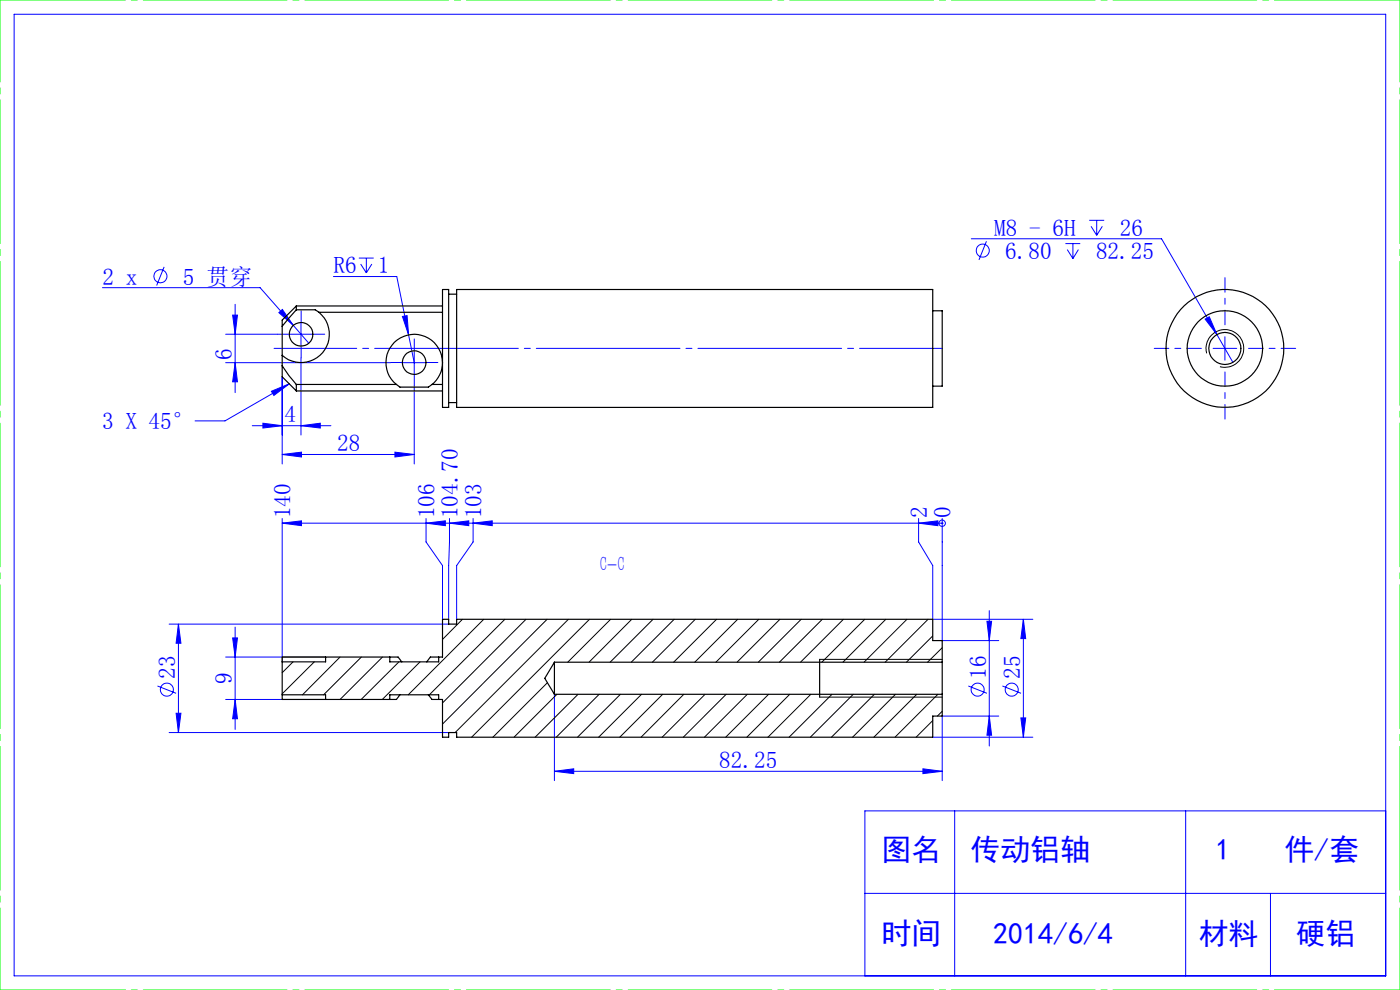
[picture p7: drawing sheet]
<svg xmlns="http://www.w3.org/2000/svg" width="297mm" height="210mm" viewBox="0 0 297 210" stroke-linecap="round" stroke-linejoin="round" font-family="sans-serif">
<g fill="none" stroke="#00f" stroke-width=".21">
<path d="M3 3h291v204h-291zM34.8 56.6l-1.6 4M70.7 58.7h13.5l2.5 12.3M76.1 54.7h3.2M76.5 56l1.2 1.9M77.7 54.7v3.2M78.9 56l-1.2 1.9M206.1 50.7h40.3l15.1 26.2M209.3 51.2l-1.6 3.9M226 51.7h3.2M226.4 52.9l1.2 1.9M227.6 51.7v3.1"/>
<path d="M228.8 52.9l-1.2 1.9M231.1 46.7h3.1M231.5 48l1.2 1.9M232.7 46.7v3.2M233.9 48l-1.2 1.9M21.7 61h33.5l7 8M47.9 70.9h11M47.9 76.9h35M49.4 66.8h1l-.5 4.1zM49.9 76.9l.5 4.1h-1zM49.9 64.5v18.8M59.2 66.3l.7-.7 2.3 3.4z"/>
<path d="M59.9 79.9v18.5M61.4 70.9h5M62.2 69l3.3 3.8M63.9 75.9v16.4M63.9 68.4v5M85.4 67.1l1-.2 .3 4.1zM85.4 76.9h5M86.7 71l1.2 5.9M87.9 74.4v5M255.7 67.7l.8-.5 1.7 3.8zM257.4 73.9h5M259.9 71.4v5"/>
<path d="M53.5 90.3h16.7M55.8 89.8l4.1 .5-4.1 .5zM57.6 83l3.8-1.6-3.3 2.5zM59.9 96.4l4.1-.5v1zM59.9 96.4h28M61.4 81.4l-13.7 7.9h-6.3M63.9 90.3l4-.5v1zM83.8 95.9l4.1 .5-4.1 .5zM87.9 81.9v16.5M59.9 111h140M59.9 110v30.4M59.9 111l4.1-.5v1z"/>
<path d="M90.4 110v5l3.5 5v11.4M90.4 111l4.1-.5v1zM95.4 111l4-.5v1zM95.4 110l-.2 21.4M100.4 110v5l-3.5 5v11.4M100.4 111l4-.5v1zM194.9 110v5l3 5v11.4h21.2M194.9 111l4.1-.5v1zM199.9 111h.1M199.9 110v25.9h12M35.9 132.4h59.3M37.9 132.4v23"/>
<path d="M37.9 132.4l.5 4h-1zM47.9 139.4h21.2M49.4 135.3h1l-.5 4.1zM49.9 133v21.7M209.4 131.8h1l-.5 4.1zM209.9 129.5v28.7M217.1 131.4l.5 4.1h-1zM217.1 131.4v25M33.4 145.5l4 1.6M35.9 155.4h59.3M37.4 151.3h1l-.5 4.1zM47.9 148.4h21.2"/>
<path d="M49.9 148.4l.5 4.1h-1zM117.6 147.3v18.3M197.9 156.4h21.2M205.4 145.5l4 1.6M209.9 151.9l.5 4.1h-1zM211.9 151.9h-12v13.7M212.7 145.5l3.9 1.6M216.6 152.3h1l-.5 4.1zM117.6 163.6l4.1-.5v1zM117.6 163.6h82.3M195.8 163.1l4.1 .5-4.1 .5zM202.5 172v35"/>
<path d="M251.5 172v35M294 172h-110.5v35M183.5 189.5h110.5M269.5 189.5v17.5"/>
<circle cx="34" cy="58.6" r="1.39"/>
<circle cx="208.5" cy="53.2" r="1.38"/>
<circle cx="199.9" cy="111" r=".68"/>
<circle cx="35.4" cy="146.3" r="1.38"/>
<circle cx="207.4" cy="146.3" r="1.38"/>
<circle cx="214.6" cy="146.3" r="1.38"/>
</g>
<path d="M256 75a4 4 0 0 1 3.5-5.1 4 4 0 0 1 4.3 4.4 4 4 0 0 1-5 3.5M173.9 139.9h26M173.9 147.9h26" fill="none" stroke="#000" stroke-width=".21"/>
<path d="M61.4 70.9h-2.5M63.9 68.4v-2.5M63.9 73.4v2.5M66.4 70.9h2.5M85.4 76.9h-2.5M87.9 74.4v-2.5M87.9 79.4v2.5M90.4 76.9h2.5" fill="none" stroke="#00f" stroke-width=".21" stroke-dasharray="30.5 1.3 1.3 1.3"/>
<path d="M58.1 73.9h141.8" fill="none" stroke="#00f" stroke-width=".21" stroke-dasharray="30.5 1.3 1.3 1.3" stroke-dashoffset="12.9"/>
<path d="M0 0h297M0 210h297" fill="none" stroke="#0f0" stroke-width=".21" stroke-dasharray="30.5 1.3 1.3 1.3" stroke-dashoffset="3.9"/>
<path d="M0 210v-210M297 210v-210" fill="none" stroke="#0f0" stroke-width=".21" stroke-dasharray="30.5 1.3 1.3 1.3" stroke-dashoffset="13.1"/>
<path d="M254.9 73.9h-10M259.9 68.9v-10M259.9 78.9v10M264.9 73.9h10" fill="none" stroke="#00f" stroke-width=".21" stroke-dasharray="30.5 1.3 1.3 1.3" stroke-dashoffset="27.4"/>
<path d="M173.9 139.9v8" fill="none" stroke="#000" stroke-width=".25"/>
<g fill="#00f">
<path d="M194.9 111l4.1-.5v1zM100.4 111l4-.5v1zM95.4 111l4-.5v1zM90.4 111l4.1-.5v1zM59.9 111l4.1-.5v1z"/>
<path d="M59.2 66.3l3 2.7-2.3-3.4zM85.4 67.1l1.3 3.9-.3-4.1zM55.8 89.8l4.1 .5-4.1 .5zM63.9 90.3l4-.5v1zM57.6 83l3.8-1.6-3.3 2.5zM59.9 96.4l4.1-.5v1zM83.8 95.9l4.1 .5-4.1 .5zM117.6 163.6l4.1-.5v1zM195.8 163.1l4.1 .5-4.1 .5zM255.7 67.7l2.5 3.3-1.7-3.8z"/>
<path d="M209.9 151.9l.5 4.1h-1zM209.4 131.8h1l-.5 4.1zM37.4 151.3h1l-.5 4.1zM37.9 132.4l.5 4h-1z"/>
<path d="M49.4 66.8h1l-.5 4.1zM49.9 76.9l.5 4.1h-1zM217.1 131.4l.5 4.1h-1zM216.6 152.3h1l-.5 4.1zM49.4 135.3h1l-.5 4.1zM49.9 148.4l.5 4.1h-1z"/>
</g>
<g fill="none" stroke="#000" stroke-width=".25">
<path d="M59.9 77.6l1.4 2 1.6 2M59.9 77.6v2.3l3 3M59.9 69.2v8.4M62.9 64.9v.8M62.9 65.7l-3 3.5M62.9 64.9l-3 3v1.3M62.9 64.9h31M62.9 65.7h4l.8 .5M67.7 66.2a6 6 0 0 1 .7 8.6 6 6 0 0 1-8.5 .6M67.7 66.2h26.2M93.9 61.4h1.3v25h-1.3zM95.2 62.4h1.7"/>
<path d="M96.9 61.4h101v25h-101zM197.9 65.9h2v16h-2M62.9 81.6v1.3M62.9 82.9h31M62.9 81.6h21.2M84.1 81.6a6 6 0 0 1-.6-8.8 6 6 0 0 1 8.8 0 6 6 0 0 1-.6 8.8M84.1 81.6l.7 .5h6.1l.8-.5M91.7 81.6h2.2M95.2 85.4h1.7M69.1 139.4h-9.2v9h9.2M69.1 139.4v1h-9.2M69.1 139.4h13.6"/>
<path d="M82.7 139.4h1.8l.7 1M82.7 139.4v1h10.4v-1M93.1 139.4h-1.8l-.8 1M93.1 139.4h.8v-8h1.3v1h1.7v-1h101v4.5h2v4.6M59.9 147.4h9.2v1M69.1 148.4h13.6M82.7 148.4v-1h10.4v1M84.8 147.4l-.7 1h-1.4M90.9 147.4l.8 1h1.4M117.6 140.5v6.8M117.6 140.5h82.3M117.6 140.5l-2 3.4 2 3.4"/>
<path d="M117.6 147.3h82.3M199.9 140.5v6.8M199.9 147.3v4.6h-2v4.5h-101v-1h-1.7v1h-1.3v-8h-.8"/>
<circle cx="63.9" cy="70.9" r="2.5"/>
<circle cx="87.9" cy="76.9" r="2.51"/>
<circle cx="259.8" cy="73.9" r="3.4"/>
<circle cx="259.9" cy="73.9" r="8"/>
<circle cx="259.9" cy="73.9" r="12.5"/>
</g>
<g fill="none" stroke="#000" stroke-width=".21">
<path d="M72.1 139.4l-7.9 8M76.7 139.4l-8 8M81.1 139.4l-9 9M98.1 131.4l-4.2 4.2M102.6 131.4l-16 16M107.1 131.4l-16 16M111.6 131.4l-17.7 17.7M116.1 131.4l-22.2 22.2M120.6 131.4l-24 24M125.1 131.4l-25.1 25M129.5 131.4l-9.1 9.1M134 131.4l-9 9.1"/>
<path d="M138.5 131.4l-9.1 9.1M143 131.4l-9.1 9.1M147.5 131.4l-9.1 9.1M152 131.4l-9.1 9.1M156.5 131.4l-9.1 9.1M161 131.4l-9.1 9.1M165.5 131.4l-9.1 9.1M170 131.4l-9.1 9.1M174.4 131.4l-9.1 9.1M178.9 131.4l-9.1 9.1M183.4 131.4l-9.1 9.1M187.9 131.4l-9.1 9.1"/>
<path d="M192.4 131.4l-9.1 9.1M196.9 131.4l-9.1 9.1M197.9 134.9l-5.6 5.6M199.9 137.4l-3.1 3.1M62.2 140.4l-2.3 2.3M66.7 140.4l-6.8 6.8M84.6 140.4l-8 8M89.1 140.4l-8 8M116.1 144.8l-11.5 11.6M118.1 147.3l-9.1 9.1M122.6 147.3l-9.1 9.1M127.1 147.3l-9.1 9.1"/>
<path d="M131.6 147.3l-9.1 9.1M136.1 147.3l-9.1 9.1M140.6 147.3l-9.1 9.1M145.1 147.3l-9.1 9.1M149.6 147.3l-9.1 9.1M154.1 147.3l-9.1 9.1M158.5 147.3l-9.1 9.1M163.1 147.3l-9.1 9.1M167.5 147.3l-9.1 9.1M172 147.3l-9.1 9.1M176.5 147.3l-9.1 9.1M181 147.3l-9.1 9.1"/>
<path d="M185.5 147.3l-9.1 9.1M190 147.3l-9.1 9.1M194.5 147.3l-9.1 9.1M197.9 152.9l-3.6 3.5M199 147.3l-9.1 9.1M199.9 150.9l-1 1"/>
</g>
<g font-size="6.3" fill="#00f">
<text x="187" y="182.5">图名</text>
<text x="205.9" y="182.5">传动铝轴</text>
<text x="257.8" y="182.5">1</text>
<text x="272.5" y="182.5">件/套</text>
<text x="187" y="200.3">时间</text>
<text x="210.7" y="200.3">2014/6/4</text>
<text x="254.3" y="200.3">材料</text>
<text x="274.9" y="200.3">硬铝</text>
</g>
<g font-size="4.9" fill="#00f">
<text x="210.9" y="50">M8 - 6H</text>
<text x="237.6" y="50">26</text>
<text x="70.8" y="58">R6</text>
<text x="80.1" y="58">1</text>
<text x="213.3" y="54.9">6.80</text>
<text x="232.5" y="54.9">82.25</text>
<text x="21.8" y="60.4">2 x</text>
<text x="38.8" y="60.4">5 贯穿</text>
<text x="49.2" y="76.3" transform="rotate(-90 49.2 76.3)">6</text>
<text x="60.4" y="89.6">4</text>
<text x="21.7" y="91">3 X 45°</text>
<text x="71.5" y="95.7">28</text>
<text x="61.7" y="110" transform="rotate(-90 61.7 110)">140</text>
<text x="92.2" y="110" transform="rotate(-90 92.2 110)">106</text>
<text x="97.2" y="110" transform="rotate(-90 97.2 110)">104.70</text>
<text x="102.1" y="110" transform="rotate(-90 102.1 110)">103</text>
<text x="196.7" y="110" transform="rotate(-90 196.7 110)">2</text>
<text x="201.7" y="110" transform="rotate(-90 201.7 110)">0</text>
<text x="37.2" y="144" transform="rotate(-90 37.2 144)">23</text>
<text x="209.2" y="144" transform="rotate(-90 209.2 144)">16</text>
<text x="216.4" y="144" transform="rotate(-90 216.4 144)">25</text>
<text x="49.2" y="145.1" transform="rotate(-90 49.2 145.1)">9</text>
<text x="152.6" y="162.9">82.25</text>
</g>
<text font-size="4.4" fill="#00f" x="127.3" y="121.1">C-C</text>
</svg>
